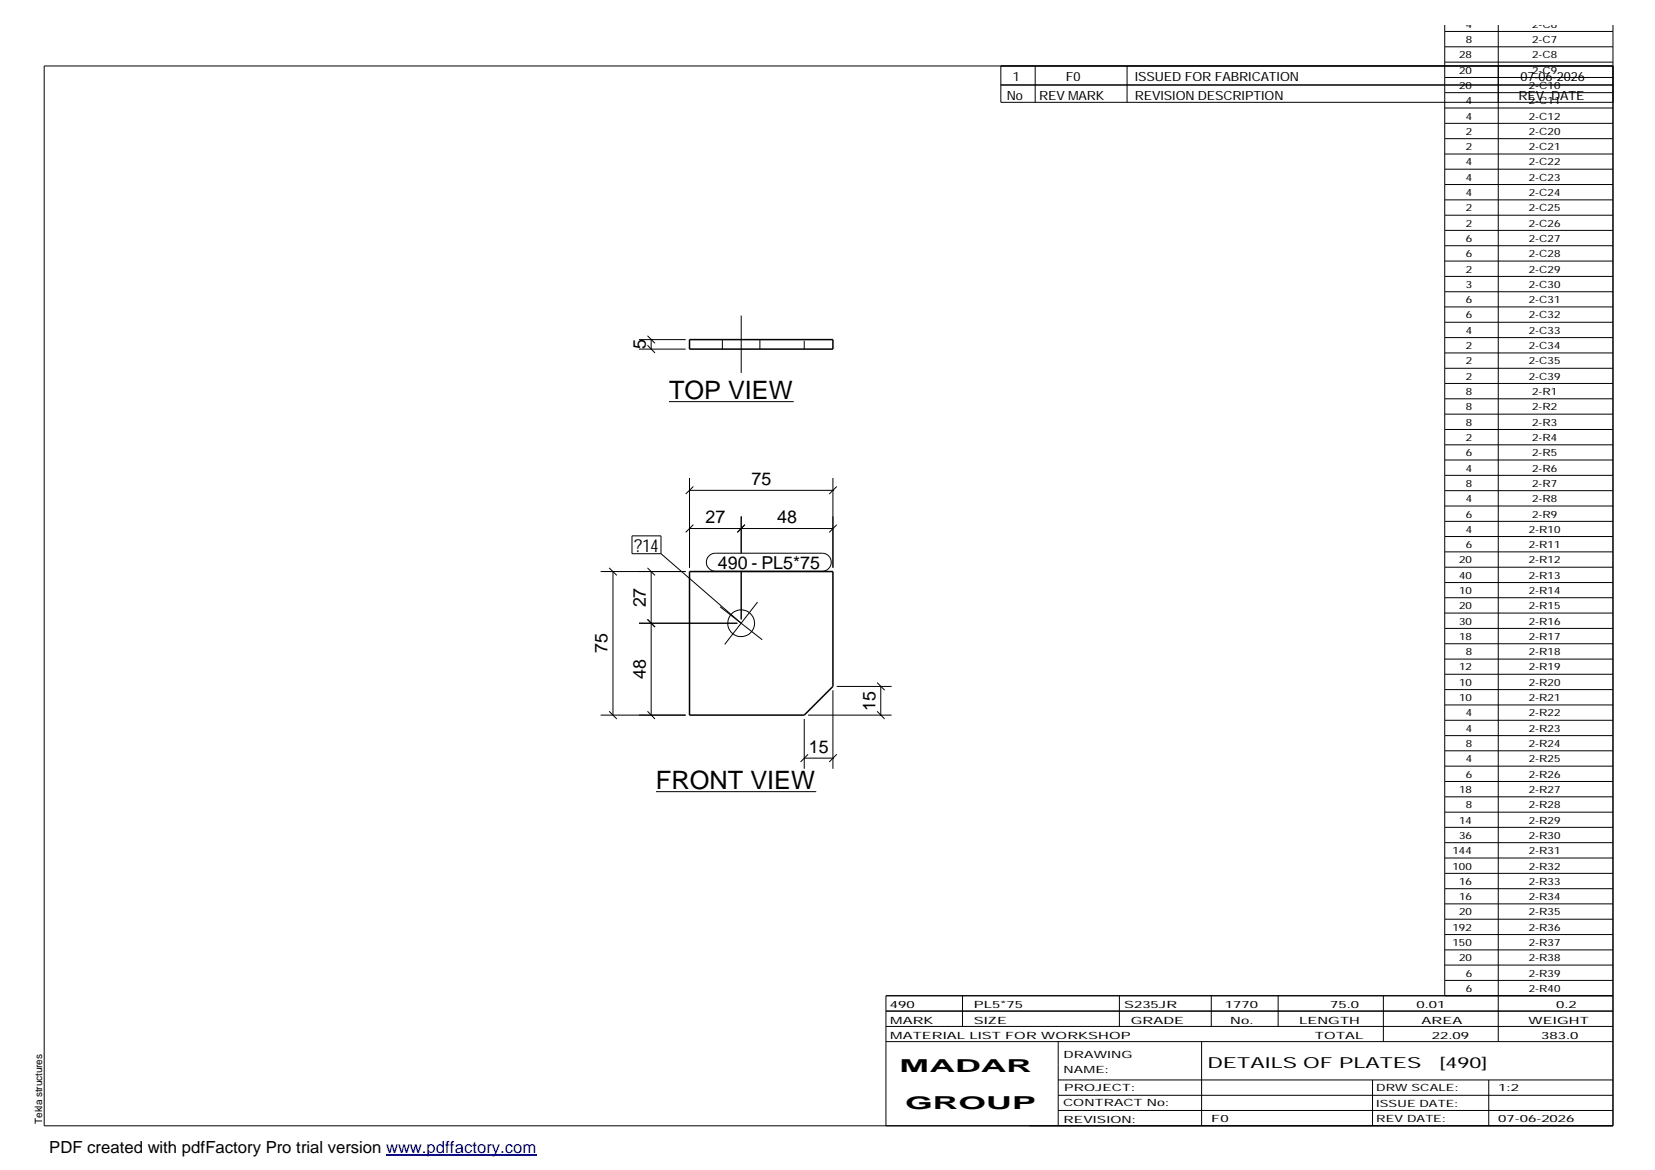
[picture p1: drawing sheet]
<svg xmlns="http://www.w3.org/2000/svg" width="420mm" height="297mm" viewBox="0 0 420 297" stroke-linecap="round" stroke-linejoin="round" font-family="sans-serif">
<g fill="none" stroke="#000" stroke-width=".25">
<path d="M254.1 16.7v9.3h155.4M262.8 16.7v9.3M286.1 16.7v9.3M366.8 8h42.7M366.8 6.3v246.5M366.8 11.9h42.7M366.8 15.8h42.7M366.8 19.7h42.7M380.4 6.3v258.1M409.5 6.3v279.5h-398.3v-269.1h398.3M254.1 21.6h155.4M366.8 23.5h42.7"/>
<path d="M366.8 27.4h42.7M366.8 31.3h42.7M366.8 35.2h42.7M366.8 39.1h42.7M366.8 43h42.7M366.8 46.8h42.7M366.8 50.7h42.7M366.8 54.6h42.7M366.8 58.5h42.7M366.8 62.4h42.7M366.8 66.3h42.7M366.8 70.2h42.7"/>
<path d="M366.8 74.1h42.7M366.8 77.9h42.7M162.2 88.6h11.9M162.2 86.2h11.9M164.4 87.7l1.9 1.9M164.4 85.2l1.9 2M165.3 86.2v2.4M183.4 86.2v2.4M188.2 80.1v14.6M192.9 86.2v2.4M366.8 81.8h42.7M366.8 85.7h42.7"/>
<path d="M366.8 89.6h42.7M366.8 93.5h42.7M366.8 97.4h42.7M169.8 102h31.7M366.8 101.2h42.7M366.8 105.1h42.7M366.8 109h42.7M366.8 112.9h42.7M366.8 116.8h42.7M160.4 136h7.4v4.6h-7.4zM175 124.5h36.5M175 121.4v22.7"/>
<path d="M175 134.2h36.5M176 123.5l-1.9 1.9M176 133.2l-1.9 2M188.2 131.1v9.3M189.1 133.2l-1.9 2M211.5 121.4v22.7M212.4 123.5l-1.9 1.9M212.4 133.2l-1.9 2M366.8 120.7h42.7M366.8 124.6h42.7M366.8 128.5h42.7M366.8 132.4h42.7"/>
<path d="M366.8 136.2h42.7M152.5 145.1h21.6M154.6 144.2l2 1.9M155.6 145.1v36.5M162.2 158.2h25M164.4 157.3l1.9 1.9M164.4 144.2l1.9 1.9M165.3 145.1v36.5M167.8 140.6l20.4 17.6M180 141.1l.7-.5 .9-.2h27.1a2.29 2.29 0 0 1 2.3 2.3 2.29 2.29 0 0 1-2.3 2.3h-27.1a2.27 2.27 0 0 1-2.1-1.4 2.27 2.27 0 0 1 .5-2.5zM182.8 154l10.7 8.4M188.2 145v12.3"/>
<path d="M192.3 152.9l-8.3 10.7M366.8 140.1h42.7M366.8 144h42.7M366.8 147.9h42.7M366.8 151.8h42.7M366.8 155.6h42.7M366.8 159.5h42.7M211.5 175.2v20M212.4 174.3h14M222.7 173.3l1.9 1.9M223.6 174.3v7.3M366.8 163.4h42.7"/>
<path d="M366.8 167.3h42.7M366.8 171.2h42.7M366.8 175.1h42.7M366.8 179h42.7M152.5 181.6h21.6M154.6 180.6l2 1.9M164.4 180.6l1.9 1.9M204.2 192.5h7.3M204.2 182.5v12.7M205.1 181.6h21.3M205.1 191.5l-1.9 1.9M212.4 191.5l-1.9 1.9"/>
<path d="M222.7 180.6l1.9 1.9M366.8 182.9h42.7M366.8 186.8h42.7M366.8 190.6h42.7M366.8 194.5h42.7M366.8 198.4h42.7M166.5 201h40.7M366.8 202.3h42.7M366.8 206.2h42.7M366.8 210h42.7M366.8 213.9h42.7M366.8 217.8h42.7"/>
<path d="M366.8 221.7h42.7M366.8 225.6h42.7M366.8 229.5h42.7M366.8 233.4h42.7M366.8 237.3h42.7M224.9 256.7h184.6M244.3 252.8v7.8M284.2 252.8v7.8M307.5 252.8v7.8M324.5 252.8v7.8M351.2 252.8v11.6M366.8 241.2h42.7"/>
<path d="M366.8 245h42.7M366.8 248.9h42.7M409.5 252.8h-184.6v33M224.9 264.4h184.6M224.9 260.6h184.6M268.6 264.4v21.4M268.6 274.2h140.9M268.6 278.1h140.9M305.1 264.4v21.4M348.4 274.2v11.6M378 274.2v11.6M268.6 281.9h140.9"/>
<circle cx="188.1" cy="158.2" r="3.4"/>
</g>
<path d="M175 86.2h36.5v2.4h-36.5zM175 145.1h36.5v29.2l-7.3 7.3h-29.2z" fill="none" stroke="#000" stroke-width=".38"/>
<path d="M204.2 88.6v-2.4" fill="none" stroke="#000" stroke-width=".25" stroke-dasharray="2.1 2.1" stroke-linecap="butt"/>
<path d="M98 293.3h38.2" fill="none" stroke="#00f" stroke-width=".3"/>
<g font-size="6.4">
<text x="169.8" y="101.2">TOP VIEW</text>
<text x="166.5" y="200.3">FRONT VIEW</text>
</g>
<g font-size="4.5">
<text x="164" y="88.7" transform="rotate(-90 164 88.7)">5</text>
<text x="190.8" y="123">75</text>
<text x="179.1" y="132.8">27</text>
<text x="197.3" y="132.8">48</text>
<text x="161" y="140">?14</text>
<text x="182.2" y="144.4">490 - PL5*75</text>
<text x="164" y="154.2" transform="rotate(-90 164 154.2)">27</text>
<text x="154.3" y="165.8" transform="rotate(-90 154.3 165.8)">75</text>
<text x="164" y="172.4" transform="rotate(-90 164 172.4)">48</text>
<text x="222.2" y="180.4" transform="rotate(-90 222.2 180.4)">15</text>
<text x="205.3" y="191.1">15</text>
<text x="228.4" y="272.3">MADAR</text>
<text x="229.8" y="281.6">GROUP</text>
</g>
<text font-size="4.2" x="12.5" y="292.7">PDF created with pdfFactory Pro trial version www.pdffactory.com</text>
<g font-size="3.9">
<text x="306.5" y="271.3">DETAILS OF PLATES</text>
<text x="365.4" y="271.3">[490]</text>
</g>
<g font-size="3.2">
<text x="257.1" y="20.5">1</text>
<text x="270.6" y="20.5">F0</text>
<text x="288.1" y="20.5">ISSUED FOR FABRICATION</text>
<text x="386" y="20.5">07-06-2026</text>
<text x="255.6" y="25.5">No</text>
<text x="263.8" y="25.5">REV MARK</text>
<text x="288.1" y="25.5">REVISION DESCRIPTION</text>
<text x="385.5" y="25.5">REV. DATE</text>
</g>
<g font-size="2.5">
<text x="372.1" y="7">4</text>
<text x="372.1" y="10.9">8</text>
<text x="389" y="7">2-C6</text>
<text x="389" y="10.9">2-C7</text>
<text x="370.4" y="14.8">28</text>
<text x="389" y="14.8">2-C8</text>
<text x="370.4" y="18.7">20</text>
<text x="370.4" y="22.5">20</text>
<text x="388.1" y="22.5">2-C10</text>
<text x="389" y="18.7">2-C9</text>
<text x="372.1" y="26.4">4</text>
<text x="388.1" y="26.4">2-C11</text>
<text x="372.1" y="30.3">4</text>
<text x="372.1" y="34.2">2</text>
<text x="388.1" y="30.3">2-C12</text>
<text x="388.1" y="34.2">2-C20</text>
<text x="372.1" y="38.1">2</text>
<text x="372.1" y="42">4</text>
<text x="388.1" y="38.1">2-C21</text>
<text x="388.1" y="42">2-C22</text>
<text x="372.1" y="45.9">4</text>
<text x="388.1" y="45.9">2-C23</text>
<text x="372.1" y="49.8">4</text>
<text x="372.1" y="53.7">2</text>
<text x="388.1" y="49.8">2-C24</text>
<text x="388.1" y="53.7">2-C25</text>
<text x="372.1" y="57.6">2</text>
<text x="388.1" y="57.6">2-C26</text>
<text x="372.1" y="61.4">6</text>
<text x="372.1" y="65.3">6</text>
<text x="388.1" y="61.4">2-C27</text>
<text x="388.1" y="65.3">2-C28</text>
<text x="372.1" y="69.2">2</text>
<text x="388.1" y="69.2">2-C29</text>
<text x="372.1" y="73.1">3</text>
<text x="372.1" y="76.9">6</text>
<text x="388.1" y="73.1">2-C30</text>
<text x="388.1" y="76.9">2-C31</text>
<text x="372.1" y="80.8">6</text>
<text x="388.1" y="80.8">2-C32</text>
<text x="372.1" y="84.7">4</text>
<text x="372.1" y="88.6">2</text>
<text x="388.1" y="84.7">2-C33</text>
<text x="388.1" y="88.6">2-C34</text>
<text x="372.1" y="92.5">2</text>
<text x="388.1" y="92.5">2-C35</text>
<text x="372.1" y="96.4">2</text>
<text x="372.1" y="100.3">8</text>
<text x="388.1" y="96.4">2-C39</text>
<text x="389" y="100.3">2-R1</text>
<text x="372.1" y="104.2">8</text>
<text x="389" y="104.2">2-R2</text>
<text x="372.1" y="108.1">8</text>
<text x="372.1" y="112">2</text>
<text x="389" y="108.1">2-R3</text>
<text x="389" y="112">2-R4</text>
<text x="372.1" y="115.8">6</text>
<text x="372.1" y="119.7">4</text>
<text x="389" y="115.8">2-R5</text>
<text x="389" y="119.7">2-R6</text>
<text x="372.1" y="123.6">8</text>
<text x="389" y="123.6">2-R7</text>
<text x="372.1" y="127.5">4</text>
<text x="372.1" y="131.4">6</text>
<text x="389" y="127.5">2-R8</text>
<text x="389" y="131.4">2-R9</text>
<text x="372.1" y="135.2">4</text>
<text x="388.1" y="135.2">2-R10</text>
<text x="370.4" y="143">20</text>
<text x="372.1" y="139.1">6</text>
<text x="388.1" y="139.1">2-R11</text>
<text x="388.1" y="143">2-R12</text>
<text x="370.4" y="146.9">40</text>
<text x="388.1" y="146.9">2-R13</text>
<text x="370.4" y="150.8">10</text>
<text x="370.4" y="154.7">20</text>
<text x="388.1" y="150.8">2-R14</text>
<text x="388.1" y="154.7">2-R15</text>
<text x="370.4" y="158.6">30</text>
<text x="388.1" y="158.6">2-R16</text>
<text x="370.4" y="162.5">18</text>
<text x="372.1" y="166.4">8</text>
<text x="388.1" y="162.5">2-R17</text>
<text x="388.1" y="166.4">2-R18</text>
<text x="370.4" y="170.2">12</text>
<text x="388.1" y="170.2">2-R19</text>
<text x="370.4" y="174.1">10</text>
<text x="370.4" y="178">10</text>
<text x="388.1" y="174.1">2-R20</text>
<text x="388.1" y="178">2-R21</text>
<text x="372.1" y="181.9">4</text>
<text x="372.1" y="185.8">4</text>
<text x="388.1" y="181.9">2-R22</text>
<text x="388.1" y="185.8">2-R23</text>
<text x="372.1" y="189.6">8</text>
<text x="388.1" y="189.6">2-R24</text>
<text x="372.1" y="193.5">4</text>
<text x="372.1" y="197.4">6</text>
<text x="388.1" y="193.5">2-R25</text>
<text x="388.1" y="197.4">2-R26</text>
<text x="370.4" y="201.3">18</text>
<text x="388.1" y="201.3">2-R27</text>
<text x="370.4" y="209.1">14</text>
<text x="372.1" y="205.2">8</text>
<text x="388.1" y="205.2">2-R28</text>
<text x="388.1" y="209.1">2-R29</text>
<text x="370.4" y="213">36</text>
<text x="388.1" y="213">2-R30</text>
<text x="368.7" y="216.9">144</text>
<text x="368.7" y="220.8">100</text>
<text x="388.1" y="216.9">2-R31</text>
<text x="388.1" y="220.8">2-R32</text>
<text x="370.4" y="224.6">16</text>
<text x="388.1" y="224.6">2-R33</text>
<text x="370.4" y="228.5">16</text>
<text x="370.4" y="232.4">20</text>
<text x="388.1" y="228.5">2-R34</text>
<text x="388.1" y="232.4">2-R35</text>
<text x="368.7" y="236.3">192</text>
<text x="388.1" y="236.3">2-R36</text>
<text x="368.7" y="240.2">150</text>
<text x="370.4" y="244.1">20</text>
<text x="388.1" y="240.2">2-R37</text>
<text x="388.1" y="244.1">2-R38</text>
<text x="372.1" y="247.9">6</text>
<text x="372.1" y="251.8">6</text>
<text x="388.1" y="247.9">2-R39</text>
<text x="388.1" y="251.8">2-R40</text>
<text x="225.9" y="255.9">490</text>
<text x="247.3" y="255.9">PL5*75</text>
<text x="285.4" y="255.9">S235JR</text>
<text x="310.9" y="255.9">1770</text>
<text x="337.7" y="255.9">75.0</text>
<text x="359.6" y="255.9">0.01</text>
<text x="395.1" y="255.9">0.2</text>
<text x="226" y="263.7">MATERIAL LIST FOR WORKSHOP</text>
<text x="226" y="259.9">MARK</text>
<text x="247.2" y="259.9">SIZE</text>
<text x="287.1" y="259.9">GRADE</text>
<text x="312.3" y="259.9">No.</text>
<text x="329.8" y="259.9">LENGTH</text>
<text x="333.8" y="263.7">TOTAL</text>
<text x="360.9" y="259.9">AREA</text>
<text x="363.5" y="263.7">22.09</text>
<text x="388.1" y="259.9">WEIGHT</text>
<text x="391.3" y="263.7">383.0</text>
<text x="270" y="268.5">DRAWING</text>
<text x="270" y="272.5">NAME:</text>
<text x="269.9" y="280.9">CONTRACT No:</text>
<text x="270.2" y="277">PROJECT:</text>
<text x="349.4" y="277.1">DRW SCALE:</text>
<text x="349.4" y="281">ISSUE DATE:</text>
<text x="380.4" y="277.1">1:2</text>
<text x="10.7" y="285.4" transform="rotate(-90 10.7 285.4)">Tekla structures</text>
<text x="270" y="285">REVISION:</text>
<text x="307.5" y="284.8">F0</text>
<text x="349.4" y="284.8">REV DATE:</text>
<text x="380.4" y="284.8">07-06-2026</text>
</g>
</svg>
